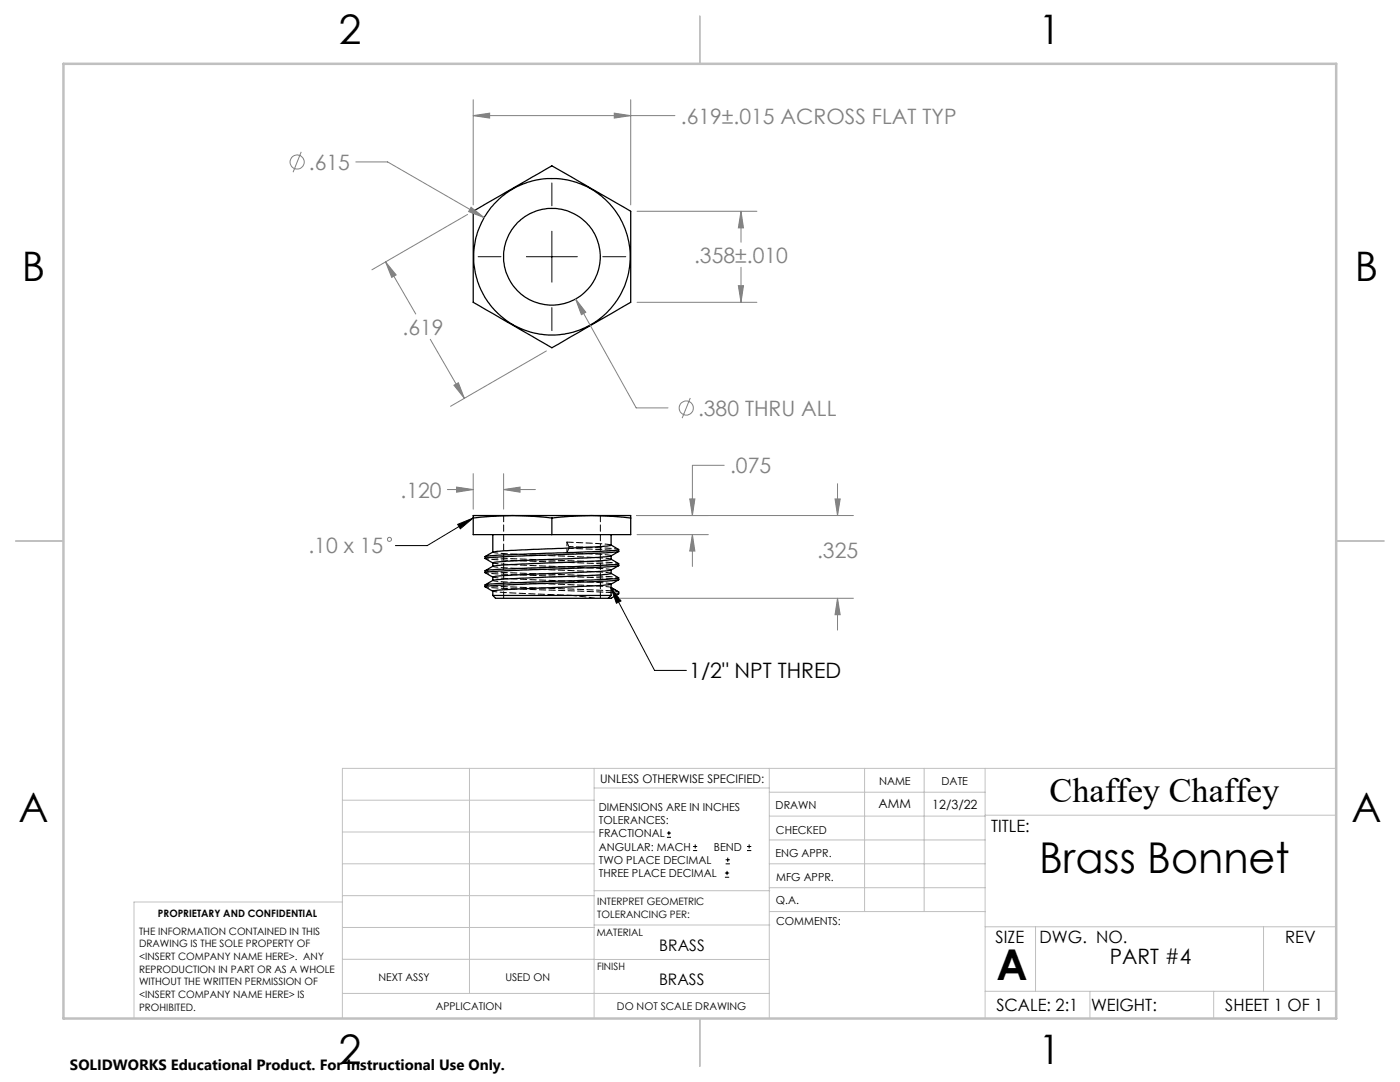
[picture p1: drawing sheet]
<svg xmlns="http://www.w3.org/2000/svg" width="279mm" height="216mm" viewBox="0 0 279 216" stroke-linecap="round" stroke-linejoin="round" font-family="sans-serif">
<g fill="none" stroke="#000" stroke-width=".25">
<path d="M94.4 42.2l15.7-9.1 14.5 8.3 1.3 .8v18.1l-15.8 9.1-9.1-5.3-6.6-3.8zM94.4 103.4v-.5h31.5v.5M94.4 103.4a62.6 62.6 0 0 1 15.7 0M94.4 103.4v3.3h31.5v-3.3M98.4 113l-1.6 .9M98.4 110.2l-1.6 .9M98.4 115.8l-1.6 .9M98.4 118.8h23.6M98.4 118.8l.5 .6h22.5M98.4 106.7v3.5M98.4 112.3v.7M98.4 115.1v.7"/>
<path d="M98.4 118v.8M110.1 103.4a62.9 62.9 0 0 1 15.8 0M110.1 103.4v3.3M121.9 116.6l-3.4 .3-17.6 .8-2.5 .3M121.9 113.7l-3.4 .4-15.8 .6-3.4 .2-.9 .2M121.9 110.9l-3.3 .4-17.4 .7-2.8 .3M122 114.4l1.5 .9-3.8 .4-20.3 .7-2.5 .3-.1 .4M122 111.6l1.5 .9-3.8 .4-20.3 .7-2.5 .2-.1 .5M122 108.8l1.5 .9-3.8 .3-20.3 .8-2.5 .2-.1 .4M122 117.2l1.5 .9M122 113.7v.7l-.9 .2-20.4 .9-2.3 .3M122 110.9v.7l-.9 .2-20.4 .9-2.3 .3"/>
<path d="M122 106.7v2.1l-.9 .2-20.4 .9-2.3 .3M122 117.3l1.5 .8M122 117.3v1.5M122 116.6v.7M122 118.8l-.6 .6M123.5 110l-1.6 .9M123.5 112.9l-1.6 .8M123.5 115.7l-1.6 .9M123.5 115.7l-2.5 .3-21.6 .8-2.6 .3 1.6 .9M123.5 112.9l-3.2 .3-19.3 .7-4.2 .3 1.6 .9M123.5 110l-5.5 .5-17.8 .6-3.4 .3 1.6 .9M123.5 115.3v.4"/>
<path d="M123.5 112.5v.4M123.5 109.7v.3M123.5 118.1v.4l-1.5 .9h-.6"/>
<circle cx="110.2" cy="51.2" r="9.6"/>
<circle cx="110.2" cy="51.2" r="15.6"/>
</g>
<path d="M123.5 118.1l-4.1-.3-19.6-.8-3-.3M123.5 115.3l-4.1-.4-19.6-.7-3-.3M123.5 112.4l-4.1-.3-19.6-.7-3-.3M123.5 115.6l-3.1-.3-19.9-.7-3.6-.3M123.5 112.8l-2.9-.3-19.8-.7-3.9-.4M123.5 118.5l-3-.3-19.8-.8-3.8-.3" fill="none" stroke="#000" stroke-width=".2" stroke-dasharray="1.3 .6" stroke-dashoffset=".6"/>
<path d="M114 118.8l-12.7-.5-2.9-.4M123.5 109.6l-2.6-.2-7.4-.3M123.5 110l-2.2-.3-7.8-.3" fill="none" stroke="#000" stroke-width=".2" stroke-dasharray="1.3 .6" stroke-dashoffset=".4"/>
<path d="M113.1 108.2l.4 .9M113.1 110.3v-2.1M113.5 109.4l-.4 .9" fill="none" stroke="#000" stroke-width=".2" stroke-dasharray="1.3 .6" stroke-dashoffset=".5"/>
<path d="M118.7 119.4l-4.7-.6M122 116.6l-2.4-.4-18-.7-3.2-.4M122 113.7l-2.5-.3-17.9-.8-3.2-.3M122 117.2l-3.2-.3-17.8-.8-2.6-.3M122 114.4l-3.2-.3-17.8-.8-2.6-.3M122 111.6l-3.2-.3-17.8-.8-2.6-.3" fill="none" stroke="#000" stroke-width=".2" stroke-dasharray="1.3 .6" stroke-dashoffset=".2"/>
<g fill="none" stroke="#000" stroke-width=".2" stroke-dasharray="1.3 .6">
<path d="M98.4 118h.1M98.4 115.1h.1M98.4 112.3h.1M98.4 115.8h.1M98.4 113h.1M98.4 110.2h.1M100.5 102.8v16.6M113.5 109.1v.3M119.8 119.4v-16.6M122 110.9l-1.9-.3-7-.3M122 108.8l-2.3-.3-6.6-.3M122 114.4h-.1"/>
<path d="M122 111.6h-.1M122 108.8l-.1-.1M122 117.2h-.1M122 110.9h.1M122 113.7h.1M122 116.5h.1"/>
</g>
<g fill="none" stroke="#808080" stroke-width=".2">
<path d="M94.4 19.9v21M125.9 19.9v21M60.1 30.3l-1.6 4.1M71 32.3h6.4l19.2 11.1M94.4 23.1h40.3M94.4 23.1l3.3-.5v1zM122.6 22.6l3.3 .5-3.3 .5zM76.9 52.2l2.2 2.7-.9 .5zM76.9 52.2l6.1 10.5M93.3 42.8l-19.1 11M94 41.3l2.6 2.1-3.1-1.2zM114.9 59.7l12.1 21.7h6.3"/>
<path d="M114.9 59.7l2 2.6-.9 .5zM127.1 42.2h24M147.4 57h1l-.5 3.3zM147.9 42.2v6.1M147.9 53.3v7M147.9 42.2l.5 3.3h-1zM85.9 67.7l6.8 11.8M90.6 76.9l.9-.5 1.2 3.1zM109 70l-19.1 11.1M127.1 60.3h24M137.8 79.4l-1.7 4M89.3 97.7h5.1"/>
<path d="M91.1 97.2l3.3 .5-3.3 .5zM94.4 94.5v7.1M100.5 97.7l3.3-.5v1zM100.5 94.5v7.1M100.5 97.7h6.4M137.7 99.6h1l-.5 3.3zM144.5 92.9h-6.3v10M166.7 99.6h1l-.6 3.3zM167.1 96.5v6.4M123.2 119.4h47.1M127 102.9h43.3M127.1 106.7h14.3"/>
<path d="M138.2 106.7v6.3M138.2 106.7l.5 3.3h-1zM167.1 119.4v6.3M167.1 119.4l.6 3.3h-1z"/>
<circle cx="59.3" cy="32.3" r="1.41"/>
<circle cx="137" cy="81.4" r="1.4"/>
<circle cx="77.7" cy="107.6" r=".42"/>
</g>
<g fill="none" stroke="#000" stroke-width=".2">
<path d="M110.1 36.5v4.6M95.4 51.2h4.6M105.1 51.2h10.1M110.1 46.1v10.2M120.3 51.2h4.6M110.1 61.4v4.6M91.3 104.6l3.1-1.2-2.5 2.1zM94.4 103.4l-9.1 5.5h-6.4M121.9 117.2l8.7 16.6h6.4M121.9 117.2l2 2.7-.9 .5zM133.1 167.1h.8M133.1 166.2h.8"/>
<path d="M133.5 165.8v.9M138.3 169.7h.8M138.3 168.9h.8M138.7 168.5v.8M144.7 175h.8M144.7 174.2h.8M144.8 172.4h.9M144.8 171.6h.9M145.1 173.8v.8M145.2 171.1v.9M149.1 169.7h.8M149.1 168.9h.8"/>
<path d="M149.5 168.5v.8"/>
</g>
<g fill="none" stroke="#c0c0c0" stroke-width=".2">
<path d="M68.3 159.7h50.3M93.7 153.3v44.9M118.6 153.3v49.9M118.6 157.2h34.9M153.5 153.3v49.9M153.5 158.1h43.1M172.5 153.3v28.6M184.4 153.3v28.6M196.6 153.3v49.9M266.7 153.3h-198.4v49.9M68.3 178.7h50.3M68.3 172.4h50.3"/>
<path d="M68.3 166h50.3M68.3 180h-41.6v23.2M118.6 177.7h35M153.5 167.6h43.1M153.5 162.8h43.1M153.5 172.4h43.1M153.5 177.1h43.1M196.6 162.7h70.1M68.3 198.2h85.2M68.3 191.4l85.2 .1M68.3 185.1h50.3M118.6 184.6h35"/>
<path d="M153.6 181.9h43M196.6 197.8h70.1M196.6 184.9h70.1M206.7 184.9v12.9M217.5 197.8v5.4M242.2 197.8v5.4M252.2 184.9v12.9"/>
</g>
<path d="M139.7 3.2v9.5M3.1 107.9h9.6M266.7 107.9h9.5M139.7 203.2v9.6" fill="none" stroke="#c0c0c0" stroke-width=".25"/>
<path d="M12.7 12.7h254v190.5h-254z" fill="none" stroke="#c0c0c0" stroke-width=".5"/>
<path d="M91.3 104.6l3.1-1.2-2.5 2.1zM121.9 117.2l2 2.7-.9 .5z" fill="#000"/>
<path d="M137.7 99.6h1l-.5 3.3zM138.2 106.7l.5 3.3h-1zM166.7 99.6h1l-.6 3.3zM167.1 119.4l.6 3.3h-1zM100.5 97.7l3.3-.5v1zM91.1 97.2l3.3 .5-3.3 .5zM122.6 22.6l3.3 .5-3.3 .5zM94.4 23.1l3.3-.5v1zM76.9 52.2l2.2 2.7-.9 .5zM90.6 76.9l.9-.5 1.2 3.1zM147.9 42.2l.5 3.3h-1zM147.4 57h1l-.5 3.3zM94 41.3l-.5 .9 3.1 1.2zM114.9 59.7l1.1 3.1 .9-.5z" fill="#808080"/>
<g font-size="8.5">
<text x="207.4" y="174.2">Brass Bonnet</text>
<text x="198.9" y="195.5">A</text>
</g>
<g font-size="8.1">
<text x="67.6" y="8.9">2</text>
<text x="207.3" y="8.9">1</text>
<text x="4.4" y="56.1">B</text>
<text x="270.4" y="56.1">B</text>
<text x="3.7" y="164.1">A</text>
<text x="269.7" y="164.1">A</text>
<text x="67.6" y="212.4">2</text>
<text x="207.3" y="212.4">1</text>
</g>
<text font-size="6.9" x="209.5" y="160.1">Chaffey Chaffey</text>
<g font-size="4.2" fill="#808080">
<text x="135.9" y="24.7">.619±.015 ACROSS FLAT TYP</text>
<text x="61.6" y="33.9">.615</text>
<text x="138.5" y="52.4">.358±.010</text>
<text x="80.3" y="66.8">.619</text>
<text x="139.3" y="83">.380 THRU ALL</text>
<text x="145.7" y="94.4">.075</text>
<text x="79.9" y="99.3">.120</text>
<text x="61.6" y="110.4">.10 x 15</text>
<text x="163.1" y="111.4">.325</text>
</g>
<g font-size="4.2">
<text x="137.6" y="135.4">1/2&quot; NPT THRED</text>
<text x="221.5" y="192.4">PART #4</text>
</g>
<g font-size="3.4">
<text x="197.8" y="166">TITLE:</text>
<text x="198.7" y="188.1">SIZE</text>
<text x="207.5" y="188.1">DWG. NO.</text>
<text x="256.5" y="188.2">REV</text>
<text x="198.8" y="201.7">SCALE: 2:1</text>
<text x="217.7" y="201.8">WEIGHT:</text>
<text x="244.5" y="201.7">SHEET 1 OF 1</text>
</g>
<g font-size="3.2">
<text x="131.6" y="189.8">BRASS</text>
<text x="131.5" y="196.6">BRASS</text>
</g>
<text font-size="3" x="14" y="213.5">SOLIDWORKS Educational Product. For Instructional Use Only.</text>
<g font-size="2.5">
<text x="175.3" y="161.3">AMM</text>
<text x="186.1" y="161.4">12/3/22</text>
</g>
<text font-size="2.4" x="119.8" y="156.2">UNLESS OTHERWISE SPECIFIED:</text>
<g font-size="2.2">
<text x="119.5" y="161.8">DIMENSIONS ARE IN INCHES</text>
<text x="154.8" y="161.4">DRAWN</text>
<text x="175.4" y="156.6">NAME</text>
<text x="187.9" y="156.7">DATE</text>
<text x="119.5" y="164.4">TOLERANCES:</text>
<text x="119.5" y="167.1">FRACTIONAL</text>
<text x="154.9" y="166.3">CHECKED</text>
<text x="119.5" y="169.7">ANGULAR: MACH</text>
<text x="119.5" y="172.4">TWO PLACE DECIMAL</text>
<text x="142.5" y="169.7">BEND</text>
<text x="154.8" y="171">ENG APPR.</text>
<text x="119.5" y="175">THREE PLACE DECIMAL</text>
<text x="154.9" y="175.7">MFG APPR.</text>
<text x="154.9" y="180.4">Q.A.</text>
<text x="154.9" y="184.6">COMMENTS:</text>
</g>
<g font-size="2.1">
<text x="75.5" y="195.7">NEXT ASSY</text>
<text x="100.9" y="195.7">USED ON</text>
<text x="86.9" y="201.5">APPLICATION</text>
<text x="123.1" y="201.6">DO NOT SCALE DRAWING</text>
</g>
<g font-size="2">
<text x="31.5" y="182.9">PROPRIETARY AND CONFIDENTIAL</text>
<text x="119.2" y="180.6">INTERPRET GEOMETRIC</text>
<text x="119.2" y="183.1">TOLERANCING PER:</text>
<text x="27.8" y="186.5">THE INFORMATION CONTAINED IN THIS</text>
<text x="27.8" y="189">DRAWING IS THE SOLE PROPERTY OF</text>
<text x="27.8" y="191.6">&lt;INSERT COMPANY NAME HERE&gt;. ANY</text>
<text x="119.1" y="186.7">MATERIAL</text>
<text x="27.8" y="194.1">REPRODUCTION IN PART OR AS A WHOLE</text>
<text x="27.8" y="196.6">WITHOUT THE WRITTEN PERMISSION OF</text>
<text x="119.1" y="193.5">FINISH</text>
<text x="27.8" y="199.1">&lt;INSERT COMPANY NAME HERE&gt; IS</text>
<text x="27.8" y="201.7">PROHIBITED.</text>
</g>
</svg>
